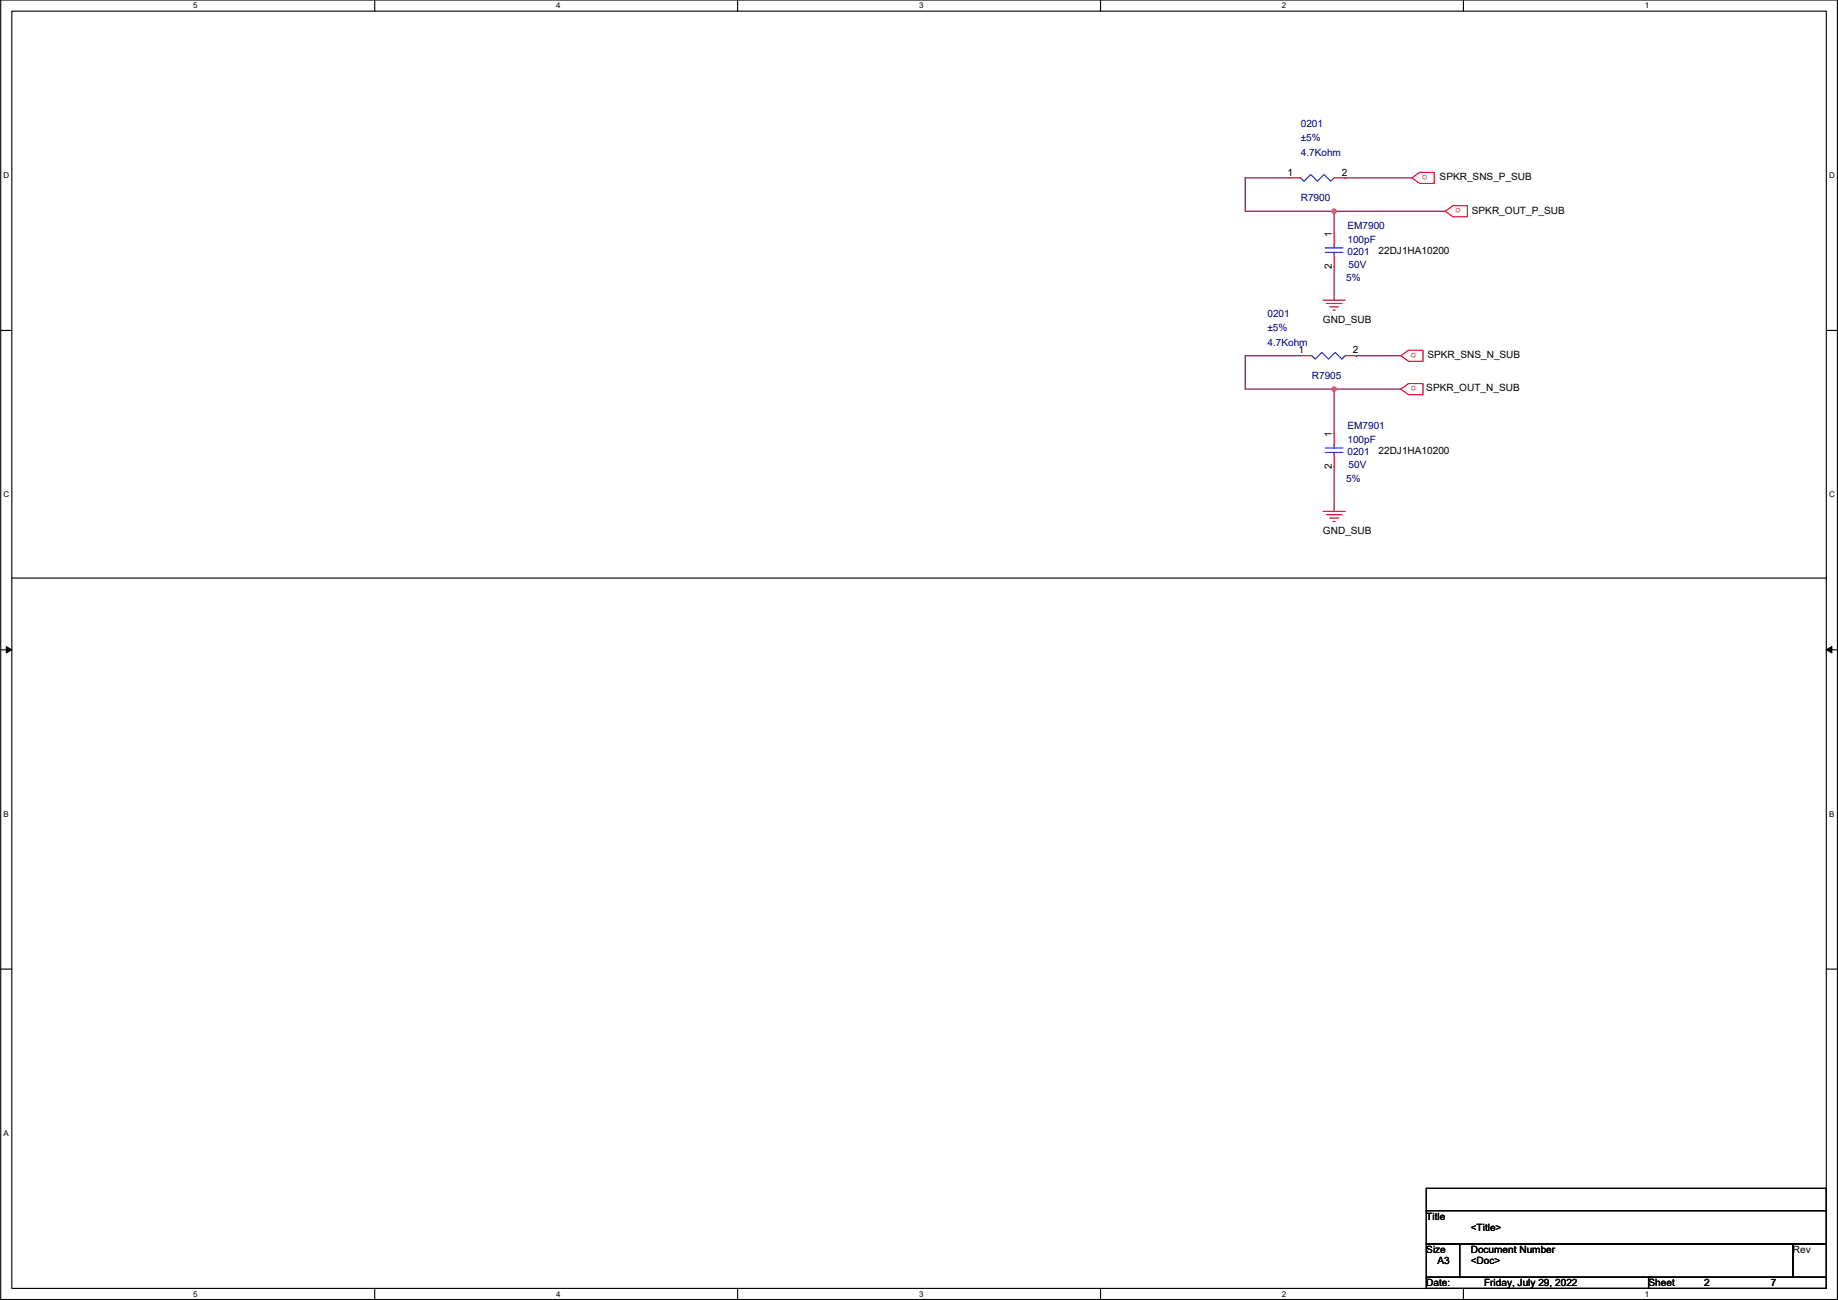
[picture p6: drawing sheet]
<svg xmlns="http://www.w3.org/2000/svg" width="420mm" height="297mm" viewBox="0 0 420 297" stroke-linecap="round" stroke-linejoin="round" font-family="sans-serif">
<path d="M.2 0h419.8v296.9h-419.8zM2.7 2.5h414.8v291.9h-414.8z" fill="none" stroke="#000" stroke-width=".25"/>
<g fill="#fff">
<path d="M44.2 .3h1v2h-1z"/>
<path d="M44.2 294.6h1v2.1h-1z"/>
</g>
<path d="M85.7 0v2.5M85.7 294.4v2.5" fill="none" stroke="#000" stroke-width=".25"/>
<g fill="#fff">
<path d="M127.1 .3h1v2h-1z"/>
<path d="M127.1 294.6h1v2.1h-1z"/>
</g>
<path d="M168.6 0v2.5M168.6 294.4v2.5" fill="none" stroke="#000" stroke-width=".25"/>
<g fill="#fff">
<path d="M210.1 .3h1v2h-1z"/>
<path d="M210.1 294.6h1v2.1h-1z"/>
</g>
<path d="M251.6 0v2.5M251.6 294.4v2.5" fill="none" stroke="#000" stroke-width=".25"/>
<g fill="#fff">
<path d="M293.1 .3h1v2h-1z"/>
<path d="M293.1 294.6h1v2.1h-1z"/>
</g>
<path d="M334.5 0v2.5M334.5 294.4v2.5" fill="none" stroke="#000" stroke-width=".25"/>
<g fill="#fff">
<path d="M376 .3h1v2h-1z"/>
<path d="M376 294.6h1v2.1h-1z"/>
<path d="M.8 39h1.3v2.1h-1.3z"/>
<path d="M418.1 39h1.3v2.1h-1.3z"/>
<path d="M.8 112h1.3v2h-1.3z"/>
<path d="M418.1 112h1.3v2h-1.3z"/>
</g>
<path d="M.2 75.5h2.5M417.5 75.5h2.5" fill="none" stroke="#000" stroke-width=".25"/>
<g fill="#fff">
<path d="M.8 184.9h1.2v2.1h-1.2z"/>
<path d="M418.1 184.9h1.2v2.1h-1.2z"/>
</g>
<path d="M.2 148.5h2.5M417.5 148.5h2.5" fill="none" stroke="#000" stroke-width=".25"/>
<path d="M1.4 147.7l1.3 .8-1.3 .7zM417.5 148.5l1.3-.8v1.5z" fill="#000" stroke="#000" stroke-width=".23"/>
<path d="M.8 257.9h1.2v2h-1.2z" fill="#fff"/>
<g fill="none" stroke="#000" stroke-width=".25">
<path d="M2.7 132.1h414.8M417.5 132.1h.1M.2 221.4h2.5M417.5 221.4h2.5M326 271.5h91.5v5.1h-91.5zM326 276.6h91.5v7.6h-91.5zM417.5 271.5h.1M417.5 276.6h.1M326 284.2h7.7v7.7h-7.7zM326 291.9h50.8v2.5h-50.8zM333.7 284.2h.1M333.7 284.2h76.2v7.7h-76.2z"/>
<path d="M376.8 291.9h.1M376.8 291.9h40.7v2.5h-40.7zM409.9 284.2h.1M409.9 284.2h7.6v7.7h-7.6zM417.5 284.2h.1M417.5 291.9h.1"/>
</g>
<g fill="none" stroke="#f00" stroke-width=".25">
<path d="M294.8 40.6h2.5M305 53.3v2.6M305 58.4v2.6M305 40.6h2.5M322.7 40.6l1.8-1.2h3.3v2.5h-3.3zM330.4 48.3l1.7-1.3h3.3v2.5h-3.3zM302.4 68.6h5.1M303.2 69.3h3.5M303.9 70.1h2.1M304.7 70.9h.5M297.3 81.3h2.6M305 99.1v2.5"/>
<path d="M307.5 81.3h2.5M320.2 81.3l1.8-1.3h3.3v2.6h-3.3zM320.2 88.9l1.8-1.3h3.3v2.6h-3.3zM302.4 116.8h5.1M303.2 117.6h3.5M303.9 118.4h2.1M304.7 119.1h.5M305 104.1v2.6"/>
</g>
<path d="M297.3 40.6l.8 .8 1.5-1.5 1.6 1.5 1.5-1.5 1.5 1.5 .8-.8M302.9 56.6h4.1M302.9 57.7h4.1M305 55.9v.7M305 57.7v.7M299.9 81.3l.7 .7 1.6-1.5 1.5 1.5 1.5-1.5 1.5 1.5 .8-.7M302.9 102.4h4.1M302.9 103.4h4.1M305 101.6v.8M305 103.4v.7" fill="none" stroke="#00f" stroke-width=".25"/>
<g fill="none" stroke="#800040" stroke-width=".25">
<path d="M294.8 40.6h-10.2v7.7h20.4M305 48.3v5M305 48.3h.1M305 48.3h25.4M307.5 40.6h15.2M307.5 40.6h.1M305 61v7.6M297.3 81.3h-12.7v7.6h20.4M305 88.9v10.2M305 88.9h.1M305 88.9h15.2M310 81.3h10.2"/>
<path d="M310 81.3h.1M305 106.7v10.1"/>
</g>
<g fill="#f0f" stroke="#f0f" stroke-width=".25">
<circle cx="305" cy="48.3" r=".51"/>
<circle cx="305" cy="88.9" r=".51"/>
</g>
<g font-size="2.3" fill="#000080">
<text x="297.3" y="29">0201</text>
<text x="297.3" y="35.6">4.7Kohm</text>
<text x="297.3" y="32.3">±5%</text>
<text x="297.3" y="46">R7900</text>
<text x="308" y="52.4">EM7900</text>
<text x="308" y="55.4">100pF</text>
<text x="308" y="58.2">0201</text>
<text x="307.8" y="64.3">5%</text>
<text x="308.3" y="61.3">50V</text>
<text x="289.7" y="75.7">±5%</text>
<text x="289.7" y="72.4">0201</text>
<text x="289.7" y="79">4.7Kohm</text>
<text x="299.9" y="86.7">R7905</text>
<text x="308" y="98.1">EM7901</text>
<text x="308" y="101.1">100pF</text>
<text x="308" y="103.9">0201</text>
<text x="308.3" y="107">50V</text>
<text x="307.8" y="110">5%</text>
</g>
<g font-size="2.3">
<text x="294.3" y="40.1">1</text>
<text x="306.7" y="40.1">2</text>
<text x="329.1" y="41.2">SPKR_SNS_P_SUB</text>
<text x="336.5" y="48.8">SPKR_OUT_P_SUB</text>
<text x="304.4" y="54.1" transform="rotate(-90 304.4 54.1)">1</text>
<text x="315.1" y="58">22DJ1HA10200</text>
<text x="304.4" y="61.5" transform="rotate(-90 304.4 61.5)">2</text>
<text x="302.4" y="73.7">GND_SUB</text>
<text x="296.8" y="80.8">1</text>
<text x="309.3" y="80.8">2</text>
<text x="326.3" y="81.8">SPKR_SNS_N_SUB</text>
<text x="326" y="89.5">SPKR_OUT_N_SUB</text>
<text x="304.4" y="99.8" transform="rotate(-90 304.4 99.8)">1</text>
<text x="304.4" y="107.2" transform="rotate(-90 304.4 107.2)">2</text>
<text x="315.1" y="103.7">22DJ1HA10200</text>
<text x="302.4" y="122">GND_SUB</text>
<text x="326" y="278.7">Title</text>
<text x="336.2" y="281.2">&lt;Title&gt;</text>
<text x="326" y="286.3">Size</text>
<text x="336.2" y="286.3">Document Number</text>
<text x="409.9" y="286.3">Rev</text>
<text x="326" y="293.9">Date:</text>
<text x="328.6" y="288.8">A3</text>
<text x="336.2" y="288.8">&lt;Doc&gt;</text>
<text x="339.3" y="293.9">Friday, July 29, 2022</text>
<text x="376.8" y="293.9">Sheet</text>
<text x="389.5" y="293.9">2</text>
<text x="404.8" y="293.9">7</text>
</g>
<g font-size="2.3" fill="#f00">
<text x="326.3" y="40" transform="rotate(180 326.3 40)">o</text>
<text x="333.9" y="47.6" transform="rotate(180 333.9 47.6)">o</text>
<text x="323.8" y="80.7" transform="rotate(180 323.8 80.7)">o</text>
<text x="323.8" y="88.3" transform="rotate(180 323.8 88.3)">o</text>
</g>
<g font-size="1.8">
<text x="44.2" y="1.9">5</text>
<text x="127.1" y="1.9">4</text>
<text x="210.1" y="1.9">3</text>
<text x="293.1" y="1.9">2</text>
<text x="376" y="1.9">1</text>
<text x=".8" y="40.7">D</text>
<text x="418.1" y="40.7">D</text>
<text x=".8" y="113.6">C</text>
<text x="418.1" y="113.6">C</text>
<text x=".8" y="186.6">B</text>
<text x="418.1" y="186.6">B</text>
<text x=".8" y="259.6">A</text>
<text x="44.2" y="296.3">5</text>
<text x="127.1" y="296.3">4</text>
<text x="210.1" y="296.3">3</text>
<text x="293.1" y="296.3">2</text>
<text x="376" y="296.3">1</text>
</g>
</svg>
